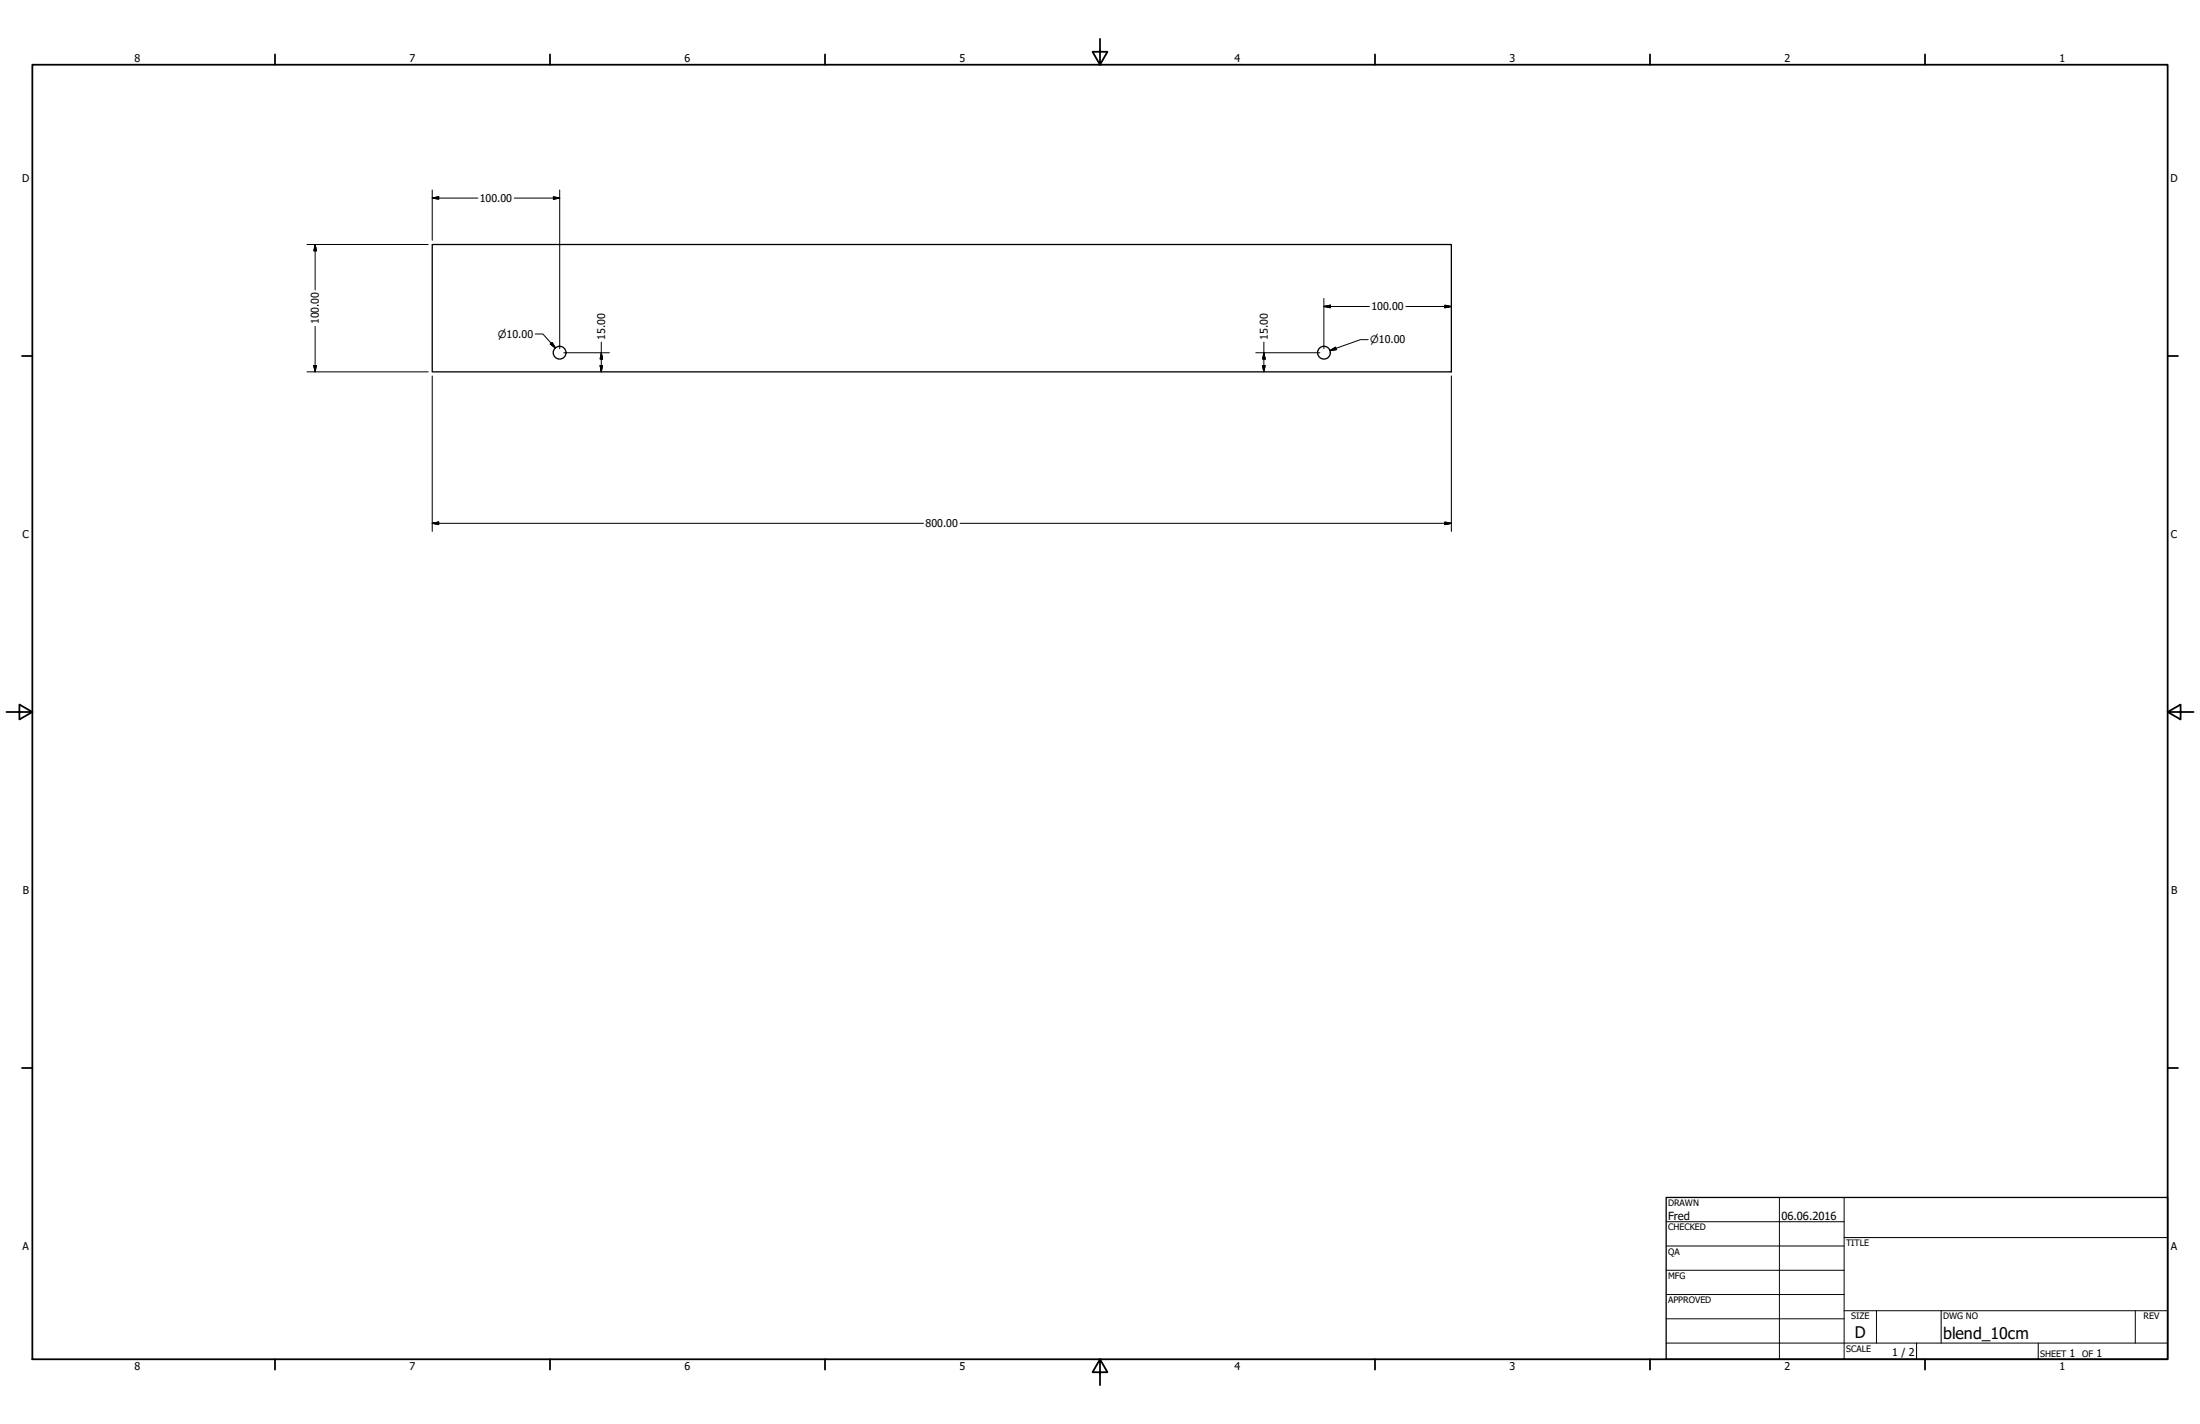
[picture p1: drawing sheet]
<svg xmlns="http://www.w3.org/2000/svg" width="864mm" height="559mm" viewBox="0 0 864 559" stroke-linecap="round" stroke-linejoin="round" font-family="sans-serif">
<!-- layer: Visible (ANSI) -->
<g fill="none" stroke="#000" stroke-width=".51">
<path d="M169.7 95.9h400v50h-400z"/>
<circle cx="219.7" cy="138.4" r="2.51"/>
<circle cx="519.7" cy="138.4" r="2.51"/>
</g>
<!-- layer: Border (ANSI) -->
<g fill="none" stroke="#000" stroke-width=".7">
<path d="M431.8 15.2v10.2l-2.9-5.1h5.8l-2.9 5.1M12.7 25.4h838.2v508h-838.2zM107.9 21.3v4.1M215.9 21.3v4.1M323.8 21.3v4.1M539.8 21.3v4.1M647.7 21.3v4.1M755.6 21.3v4.1M8.6 139.7h4.1M850.9 139.7h4.1M2.5 279.4h10.2l-5.1-2.9v5.8l5.1-2.9M850.9 279.4l5.1 2.9v-5.8l-5.1 2.9h10.2"/>
<path d="M8.6 419.1h4.1M850.9 419.1h4.1M107.9 533.4v4.1M215.9 533.4v4.1M323.8 533.4v4.1M431.8 533.4l2.9 5.1h-5.8l2.9-5.1v10.2M539.8 533.4v4.1M647.7 533.4v4.1M755.6 533.4v4.1"/>
</g>
<!-- layer: Title (ANSI) -->
<g fill="none" stroke="#000" stroke-width=".39">
<path d="M654 479.4h69.9M698.5 469.9v63.5M723.9 469.9v63.5M654 488.9h69.9M654 498.5h69.9M723.9 485.6h127M654 508h69.9M654 517.5h69.9M723.9 514.3h127M736.6 514.3v12.7M762 514.3v12.7M838.2 514.3v12.7"/>
<path d="M654 527h196.9M752.3 527v6.4M800.1 527v6.4"/>
</g>
<path d="M654 469.9h196.9v63.5h-196.9z" fill="none" stroke="#000" stroke-width=".51"/>
<!-- layer: Dimension (ANSI) -->
<g fill="none" stroke="#000" stroke-width=".39">
<path d="M169.7 77.7l2.5-.5v1zM169.7 74.5v19.8M169.7 77.7h17.9M201.9 77.7h17.8M217.2 77.2l2.5 .5-2.5 .5zM219.7 74.5v62.3M120.5 95.9h47.6M123.7 95.9l.5 2.5h-1zM123.7 95.9v17.9M519.7 117.1v19.7M567.2 119.8l2.5 .5-2.5 .5zM123.7 128.1v17.8"/>
<path d="M210.1 131.1h3l5 5.5M216 135l.7-.6 1.4 2.2zM221.3 138.4h17.9M236 138.4l.5 2.5h-.9zM236 134.2v11.7M493 138.4h25.1M496.1 138.4l.5 2.5h-1zM496.1 134.2v11.7M519.7 120.3l2.5-.5v1zM519.7 120.3h17.8M522 137.6l2.3-1.3 .3 .9zM537.1 133.3h-3.1l-12 4.3"/>
<path d="M551.9 120.3h17.8M120.5 145.9h47.6M123.2 143.4h1l-.5 2.5zM169.7 147.5v61M235.6 143.4h.9l-.5 2.5zM495.6 143.4h1l-.5 2.5zM569.7 147.5v61M169.7 205.4l2.5-.5v1zM169.7 205.4h192.8M376.9 205.4h192.8M567.2 204.9l2.5 .5-2.5 .5z"/>
</g>
<g fill="#000" stroke="#000" stroke-width=".39">
<path d="M169.7 77.7l2.5-.5zM169.7 77.7l2.5-.5v1zM217.2 78.2l2.5-.5zM217.2 77.2l2.5 .5-2.5 .5zM123.7 95.9l.5 2.5zM123.7 95.9l.5 2.5h-1zM519.7 120.3l2.5-.5zM519.7 120.3l2.5-.5v1zM216 135l2.1 1.6zM216 135l.7-.6 1.4 2.2zM522 137.6l2.3-1.3zM522 137.6l2.3-1.3 .3 .9z"/>
<path d="M567.2 120.8l2.5-.5zM567.2 119.8l2.5 .5-2.5 .5zM123.2 143.4l.5 2.5zM123.2 143.4h1l-.5 2.5zM235.6 143.4l.4 2.5zM235.6 143.4h.9l-.5 2.5zM236 138.4l.5 2.5zM236 138.4l.5 2.5h-.9zM495.6 143.4l.5 2.5zM495.6 143.4h1l-.5 2.5zM496.1 138.4l.5 2.5zM496.1 138.4l.5 2.5h-1z"/>
<path d="M169.7 205.4l2.5-.5zM169.7 205.4l2.5-.5v1zM567.2 205.9l2.5-.5zM567.2 204.9l2.5 .5-2.5 .5z"/>
</g>
<g font-size="6.3">
<text x="728.1" y="524.9">D</text>
<text x="762.8" y="525.4">blend_10cm</text>
</g>
<g font-size="4.4">
<text x="654.8" y="478.6">Fred</text>
<text x="699.3" y="478.6">06.06.2016</text>
</g>
<g font-size="4.2">
<text x="52.8" y="24.4">8</text>
<text x="160.8" y="24.4">7</text>
<text x="268.7" y="24.4">6</text>
<text x="376.7" y="24.4">5</text>
<text x="484.6" y="24.4">4</text>
<text x="592.6" y="24.4">3</text>
<text x="700.5" y="24.4">2</text>
<text x="808.5" y="24.4">1</text>
<text x="8.8" y="71.4">D</text>
<text x="852" y="71.4">D</text>
<text x="188.3" y="79.2">100.00</text>
<text x="538.4" y="121.8">100.00</text>
<text x="125.2" y="127.3" transform="rotate(-90 125.2 127.3)">100.00</text>
<text x="237.6" y="133.4" transform="rotate(-90 237.6 133.4)">15.00</text>
<text x="497.6" y="133.4" transform="rotate(-90 497.6 133.4)">15.00</text>
<text x="363.3" y="206.9">800.00</text>
<text x="8.9" y="211.1">C</text>
<text x="852.2" y="211.1">C</text>
<text x="9" y="350.8">B</text>
<text x="852.2" y="350.8">B</text>
<text x="8.9" y="490.5">A</text>
<text x="852.2" y="490.5">A</text>
<text x="742.8" y="532">1 / 2</text>
<text x="812.4" y="532.6">1</text>
<text x="823" y="532.6">1</text>
<text x="52.8" y="537.5">8</text>
<text x="160.8" y="537.5">7</text>
<text x="268.7" y="537.5">6</text>
<text x="376.7" y="537.5">5</text>
<text x="484.6" y="537.5">4</text>
<text x="592.6" y="537.5">3</text>
<text x="700.5" y="537.5">2</text>
<text x="808.5" y="537.5">1</text>
</g>
<g font-size="4">
<text x="195.5" y="132.5">⌀10.00</text>
<text x="537.8" y="134.7">⌀10.00</text>
</g>
<g font-size="3.5">
<text x="654.8" y="473.2">DRAWN</text>
<text x="654.8" y="482.8">CHECKED</text>
<text x="724.7" y="488.9">TITLE</text>
<text x="654.8" y="492.3">QA</text>
<text x="654.8" y="501.8">MFG</text>
<text x="654.8" y="511.4">APPROVED</text>
<text x="726.7" y="517.7">SIZE</text>
<text x="762.8" y="517.7">DWG NO</text>
<text x="841.4" y="517.7">REV</text>
<text x="724.7" y="530.4">SCALE</text>
<text x="800.9" y="532.6">SHEET</text>
<text x="817.4" y="532.6">OF</text>
</g>
</svg>
